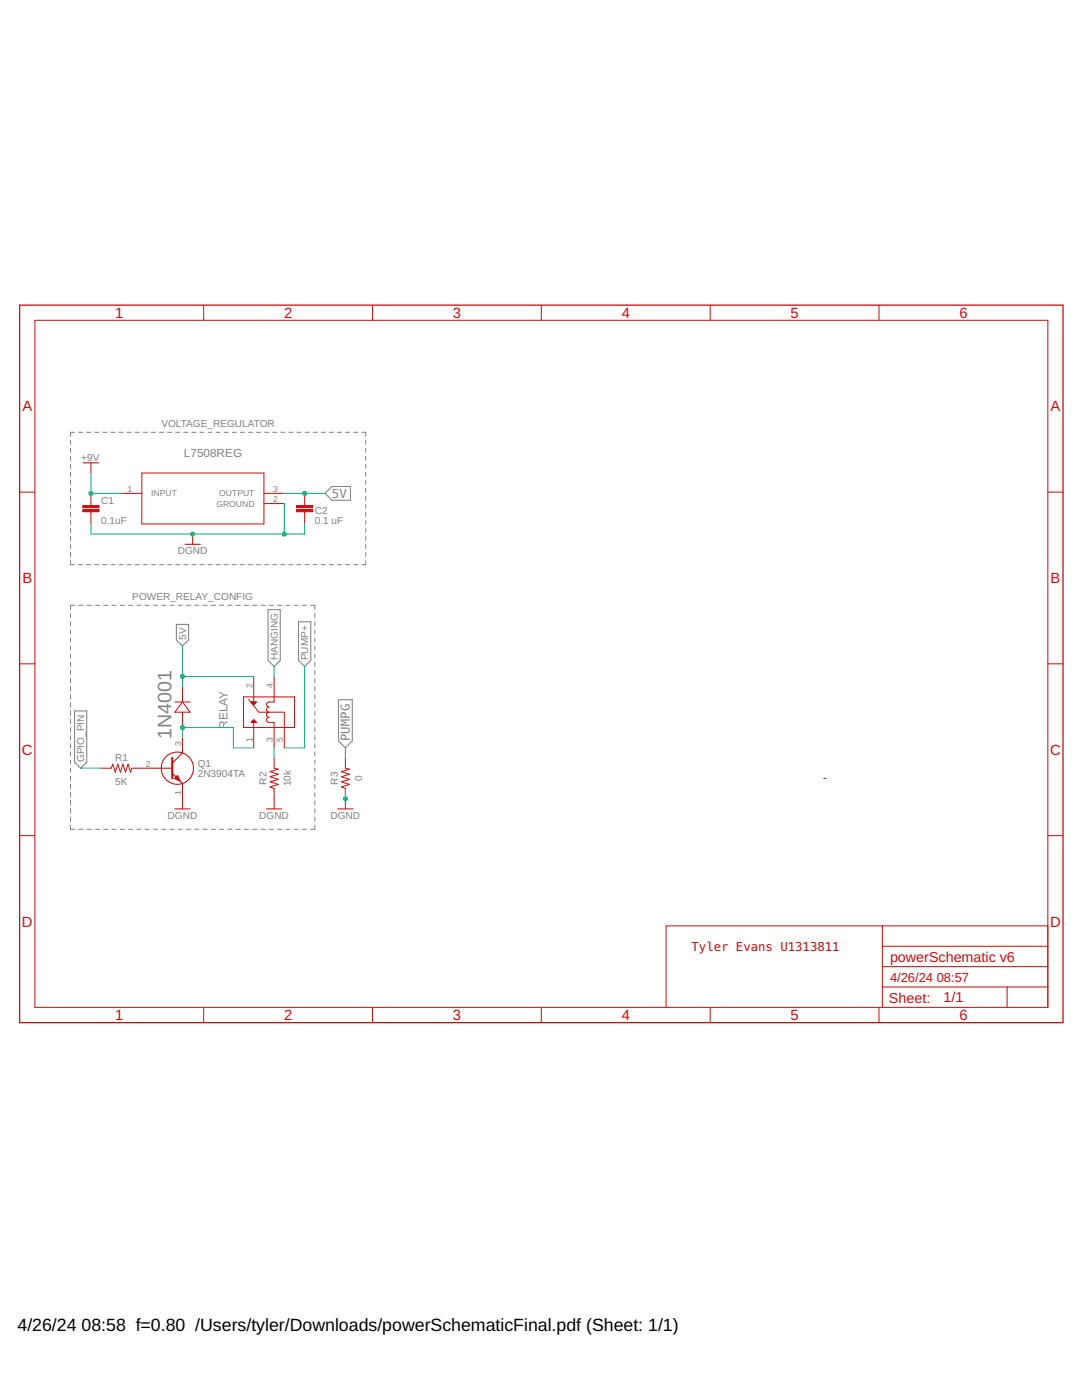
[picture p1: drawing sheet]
<svg xmlns="http://www.w3.org/2000/svg" width="216mm" height="279mm" viewBox="0 0 216 279" stroke-linecap="round" stroke-linejoin="round" font-family="sans-serif">
<g fill="none" stroke="#808080" stroke-width=".2">
<path d="M14.1 87.9v.8M14.1 89.5v.8M14.1 91.1v.8M14.1 92.7v.8M14.1 94.3v.8M14.1 95.9v.8M14.1 97.5v.8M14.1 99.1v.8M14.9 86.3h-.8v.8M15.7 86.3h.8M17.3 86.3h.8M18.9 86.3h.8"/>
<path d="M20.5 86.3h.8M22.1 86.3h.8M23.7 86.3h.9M25.4 86.3h.8M27 86.3h.8M28.6 86.3h.8M30.2 86.3h.8M31.8 86.3h.8M33.4 86.3h.8M35.1 86.3h.8M36.7 86.3h.8M38.3 86.3h.8"/>
<path d="M39.9 86.3h.8M41.5 86.3h.8M43.1 86.3h.8M44.7 86.3h.9M46.4 86.3h.8M48 86.3h.8M49.6 86.3h.8M51.2 86.3h.8M52.8 86.3h.8M54.4 86.3h.8M56 86.3h.8M57.6 86.3h.9"/>
<path d="M59.2 86.3h.9M60.9 86.3h.8M62.5 86.3h.8M64.1 86.3h.8M65.7 86.3h.8M67.3 86.3h.8M68.9 86.3h.8M70.5 86.3h.9M72.2 86.3h.8v.8M73 87.9v.8M73 89.5v.8M73 91.1v.8"/>
<path d="M73 92.7v.8M73 94.3v.8M73 95.9v.8M73 97.5v.8M73 99.1v.8M14.1 100.7v.8M14.1 102.3v.8M14.1 103.9v.8M14.1 105.5v.8M14.1 107.1v.8M14.1 108.7v.8M14.1 110.3v.8"/>
<path d="M14.1 111.9v.8h.8M15.7 112.7h.8M17.3 112.7h.8M18.9 112.7h.8M20.5 112.7h.8M22.1 112.7h.8M23.7 112.7h.9M25.4 112.7h.8M27 112.7h.8M28.6 112.7h.8M30.2 112.7h.8M31.8 112.7h.8"/>
<path d="M33.4 112.7h.8M35.1 112.7h.8M36.7 112.7h.8M38.3 112.7h.8M39.9 112.7h.8M41.5 112.7h.8M43.1 112.7h.8M44.7 112.7h.9M46.4 112.7h.8M48 112.7h.8M49.6 112.7h.8M51.2 112.7h.8"/>
<path d="M52.8 112.7h.8M54.4 112.7h.8M56 112.7h.8M57.6 112.7h.9M59.2 112.7h.9M60.9 112.7h.8M62.5 112.7h.8M64.1 112.7h.8M65.7 112.7h.8M67.3 112.7h.8M68.9 112.7h.8M70.5 112.7h.9"/>
<path d="M73 100.7v.8M73 102.3v.8M73 103.9v.8M73 105.5v.8M73 107.1v.8M73 108.7v.8M73 110.3v.8M73 111.9v.8h-.8M14.1 122.4v.9M14.1 124.1v.8M14.1 125.7v.8M14.1 127.3v.8"/>
<path d="M14.1 128.9v.9M14.1 130.6v.8M14.1 132.2v.8M14.1 133.8v.8M14.1 135.4v.8M14.1 137.1v.8M14.1 138.7v.8M14.9 120.8h-.8v.8M15.7 120.8h.9M17.4 120.8h.8M19 120.8h.9M20.7 120.8h.8"/>
<path d="M22.3 120.8h.9M24 120.8h.8M25.6 120.8h.9M27.3 120.8h.8M28.9 120.8h.9M30.6 120.8h.8M32.2 120.8h.9M33.9 120.8h.8M35.5 120.8h.9M37.2 120.8h.9M38.8 120.8h.9M40.5 120.8h.9"/>
<path d="M42.1 120.8h.9M43.8 120.8h.9M45.4 120.8h.9M47.1 120.8h.9M48.7 120.8h.9M50.4 120.8h.9M52.1 120.8h.8M53.7 120.8h.9M55.4 120.8h.8M57 120.8h.9M58.7 120.8h.8M60.3 120.8h.9"/>
<path d="M62 120.8h.8v.8M62.8 122.4v.9M62.8 124.1v.8M62.8 125.7v.8M62.8 127.3v.8M62.8 128.9v.9M62.8 130.6v.8M62.8 132.2v.8M62.8 133.8v.8M62.8 135.4v.8M62.8 137.1v.8M62.8 138.7v.8"/>
<path d="M14.1 140.3v.8M14.1 141.9v.8M14.1 143.6v.8M14.1 145.2v.8M14.1 146.8v.8M14.1 148.4v.8M14.1 150.1v.8M14.1 151.7v.8M14.1 153.3v.8M14.1 154.9v.8M14.1 156.5v.9M14.1 158.2v.8"/>
<path d="M14.1 159.8v.8M62.8 140.3v.8M62.8 141.9v.8M62.8 143.6v.8M62.8 145.2v.8M62.8 146.8v.8M62.8 148.4v.8M62.8 150.1v.8M62.8 151.7v.8M62.8 153.3v.8M62.8 154.9v.8M62.8 156.5v.9"/>
<path d="M62.8 158.2v.8M62.8 159.8v.8M14.1 161.4v.8M14.1 163v.9M14.1 164.7v.8h.8M15.7 165.5h.9M17.4 165.5h.8M19 165.5h.9M20.7 165.5h.8M22.3 165.5h.9M24 165.5h.8M25.6 165.5h.9"/>
<path d="M27.3 165.5h.8M28.9 165.5h.9M30.6 165.5h.8M32.2 165.5h.9M33.9 165.5h.8M35.5 165.5h.9M37.2 165.5h.9M38.8 165.5h.9M40.5 165.5h.9M42.1 165.5h.9M43.8 165.5h.9M45.4 165.5h.9"/>
<path d="M47.1 165.5h.9M48.7 165.5h.9M50.4 165.5h.9M52.1 165.5h.8M53.7 165.5h.9M55.4 165.5h.8M57 165.5h.9M58.7 165.5h.8M60.3 165.5h.9M62.8 161.4v.8M62.8 163v.9M62.8 164.7v.8h-.8"/>
</g>
<path d="M64.9 98.5l1.3-1.4h3.7v2.7h-3.7zM35.2 124.6h2.4v3.1l-1.2 1.2-1.2-1.2zM53.5 121.7h2.4v10.1l-1.2 1.2-1.2-1.2zM59.6 124.1h2.4v7.7l-1.2 1.2-1.2-1.2zM67.5 139.7h2.8v8.2l-1.4 1.3-1.4-1.3zM14.9 141.9h2.4v10.2l-1.2 1.2-1.2-1.2z" fill="none" stroke="#808080" stroke-width=".21"/>
<g fill="none" stroke="#c90d0c" stroke-width=".2">
<path d="M7 63.9h202.1v137.1h-202.1zM40.6 60.9v3M74.3 60.9v3M108 60.9v3M141.7 60.9v3M175.4 60.9v3M3.9 98.2h3.1M18.1 92.4v2M18.1 98.5v2.4M24.2 98.5h4.1M28.3 94.4h24.4v10.2h-24.4zM52.7 98.5h4"/>
<path d="M60.8 98.5v2.4M209.1 98.2h3M18.1 102.1v2.5M38.4 106.6v2M52.7 100.5h4M60.8 102.1v2.5M3.9 132.5h3.1M36.4 137.1v3M48.6 139.1h10.2v6.1h-10.2zM49.6 139.6l2 2.5h5.1v7.1M50.6 135v5.1M54.7 135v5.1h-1a.51 .51 0 0 0-.5 .5 .51 .51 0 0 0 .5 .5 .51 .51 0 0 0-.5 .5 .51 .51 0 0 0 .5 .5 .51 .51 0 0 0-.5 .5 .51 .51 0 0 0 .5 .6 .51 .51 0 0 0-.5 .5 .51 .51 0 0 0 .5 .5h1v5"/>
<path d="M209.1 132.5h3M20.2 153.3h2l.3-.8 .5 1.6 .5-1.6 .5 1.6 .5-1.6 .5 1.6 .5-1.6 .6 1.6 .2-.8h4M34.9 140.1h3M36.4 142.1v3.1M36.4 147.2v2M36.4 157.4v4M36.4 140.1l1.5 2h-3zM50.1 140.1h1l-.5 .5zM50.6 144.2v5M50.6 143.7l.5 .5h-1zM54.7 151.3v2l.8 .2-1.6 .5 1.6 .5-1.6 .5 1.6 .5-1.6 .5 1.6 .5-1.6 .6 .8 .3v4M68.9 151.3v2l.8 .2-1.6 .5 1.6 .5-1.6 .5 1.6 .5-1.6 .5 1.6 .5-1.6 .6 .8 .3v4"/>
<path d="M164.4 155.3h.4M3.9 166.8h3.1M209.1 166.8h3M176.1 197h33M176.1 184.8v16.2M176.1 192.9h33M176.1 188.8h33M201 197v4M209.1 184.8h-76.2v16.2M40.6 201v3.1M74.3 201v3.1M108 201v3.1"/>
<path d="M141.7 201v3.1M175.4 201v3.1"/>
</g>
<path d="M34.4 151.3v4" fill="none" stroke="#c90d0c" stroke-width=".42"/>
<g fill="none" stroke="#c90d0c" stroke-width=".21">
<path d="M16.6 92.4h3.1M36.9 108.6h3.1M30.3 153.3h4.1M34.4 154.3l2 2.1v1M36.4 149.2v1.1l-2 2M34.9 161.4h3M53.2 161.4h3M67.4 161.4h3"/>
<circle cx="35.4" cy="153.3" r="3.2"/>
</g>
<g fill="#c90d0c" stroke="#c90d0c" stroke-width=".2">
<path d="M34.8 155.4l.6-.6 .5 1-.1 .1z" fill-rule="evenodd"/>
<path d="M50.1 144.2l.5-.6 .6 .6z" fill-rule="evenodd"/>
<path d="M50.1 140.1h1.1l-.6 .5z" fill-rule="evenodd"/>
</g>
<path d="M3.9 60.9h208.2v143.2h-208.2z" fill="none" stroke="#c90d0c" stroke-width=".25"/>
<g fill="#c90d0c" stroke="#c90d0c" stroke-width=".2">
<path d="M16.5 101.7h3.3v.4h-3.3z"/>
<path d="M16.5 100.9h3.3v.4h-3.3z"/>
<path d="M59.2 101.7h3.2v.4h-3.2z"/>
<path d="M59.2 100.9h3.2v.4h-3.2z"/>
</g>
<g fill="none" stroke="#0dab76" stroke-width=".2">
<path d="M18.1 94.4v4.1h6.1M56.7 98.5h8.2M18.1 104.6v2h42.7v-2M56.7 100.5v6.1M36.4 128.9v8.2M36.4 135h14.2M54.7 133v2M60.8 133v16.2h-4.1M16.1 153.3h4.1M36.4 147.2v-2h10.2v4h4M54.7 149.2v2.1M68.9 149.2v2.1"/>
<path d="M68.9 157.4v2"/>
</g>
<g fill="#0dab76" stroke="#0dab76" stroke-width=".2">
<circle cx="36.4" cy="145.2" r=".4"/>
<circle cx="36.4" cy="135" r=".4"/>
<circle cx="60.8" cy="98.5" r=".4"/>
<circle cx="56.7" cy="106.6" r=".4"/>
<circle cx="38.4" cy="106.6" r=".4"/>
<circle cx="68.9" cy="159.4" r=".4"/>
<circle cx="18.1" cy="98.5" r=".4"/>
</g>
<text font-size="3.9" fill="#808080" x="34.3" y="147.4" transform="rotate(-90 34.3 147.4)">1N4001</text>
<g font-size="3.5">
<text x="3.5" y="265.7">4/26/24</text>
<text x="16.3" y="265.7">08:58 f=0.80 /Users/tyler/Downloads/powerSchematicFinal.pdf (Sheet: 1/1)</text>
</g>
<g font-size="2.9" fill="#c90d0c">
<text x="23" y="63.4">1</text>
<text x="56.7" y="63.4">2</text>
<text x="90.4" y="63.4">3</text>
<text x="124.1" y="63.4">4</text>
<text x="157.7" y="63.4">5</text>
<text x="191.4" y="63.4">6</text>
<text x="4.5" y="82.1">A</text>
<text x="209.6" y="82.1">A</text>
<text x="4.5" y="116.4">B</text>
<text x="209.6" y="116.4">B</text>
<text x="4.4" y="150.7">C</text>
<text x="209.5" y="150.7">C</text>
<text x="4.4" y="184.9">D</text>
<text x="209.5" y="184.9">D</text>
<text x="177.6" y="191.9">powerSchematic v6</text>
<text x="23" y="203.6">1</text>
<text x="56.7" y="203.6">2</text>
<text x="90.4" y="203.6">3</text>
<text x="124.1" y="203.6">4</text>
<text x="157.7" y="203.6">5</text>
<text x="177.4" y="200.1">Sheet:</text>
<text x="188.3" y="200">1/1</text>
<text x="191.4" y="203.6">6</text>
</g>
<g font-size="2.6" fill="#c90d0c">
<text x="177.6" y="196">4/26/24</text>
<text x="186.9" y="196">08:57</text>
</g>
<g font-size="2.5" fill="#808080">
<text x="66.2" y="99.3">5V</text>
<text x="69.8" y="147.9" transform="rotate(-90 69.8 147.9)">PUMPG</text>
</g>
<text font-size="2.5" fill="#c90d0c" x="138" y="189.9">Tyler Evans U1313811</text>
<g font-size="2.3" fill="#808080">
<text x="36.7" y="91.2">L7508REG</text>
<text x="45.4" y="145.4" transform="rotate(-90 45.4 145.4)">RELAY</text>
</g>
<g font-size="2" fill="#808080">
<text x="32.2" y="85.3">VOLTAGE_REGULATOR</text>
<text x="16.2" y="92">+9V</text>
<text x="20.2" y="100.5">C1</text>
<text x="20.2" y="104.6">0.1uF</text>
<text x="62.8" y="104.6">0.1 uF</text>
<text x="62.8" y="102.5">C2</text>
<text x="35.5" y="110.7">DGND</text>
<text x="26.4" y="119.8">POWER_RELAY_CONFIG</text>
<text x="37.1" y="127.7" transform="rotate(-90 37.1 127.7)">5V</text>
<text x="55.4" y="131.8" transform="rotate(-90 55.4 131.8)">HANGING</text>
<text x="61.5" y="131.8" transform="rotate(-90 61.5 131.8)">PUMP+</text>
<text x="16.8" y="152.1" transform="rotate(-90 16.8 152.1)">GPIO_PIN</text>
<text x="23" y="151.8">R1</text>
<text x="39.5" y="155">2N3904TA</text>
<text x="39.5" y="153">Q1</text>
<text x="72.3" y="155.9" transform="rotate(-90 72.3 155.9)">0</text>
<text x="23" y="156.6">5K</text>
<text x="53.2" y="156.6" transform="rotate(-90 53.2 156.6)">R2</text>
<text x="58" y="156.9" transform="rotate(-90 58 156.9)">10k</text>
<text x="67.4" y="156.6" transform="rotate(-90 67.4 156.6)">R3</text>
<text x="33.5" y="163.5">DGND</text>
<text x="51.7" y="163.5">DGND</text>
<text x="66" y="163.5">DGND</text>
</g>
<g font-size="1.7" fill="#808080">
<text x="25.5" y="98.2">1</text>
<text x="30.2" y="99.1">INPUT</text>
<text x="43.2" y="101.1">GROUND</text>
<text x="43.7" y="99.1">OUTPUT</text>
<text x="54.5" y="100.2">2</text>
<text x="54.5" y="98.2">3</text>
<text x="50.4" y="137.2" transform="rotate(-90 50.4 137.2)">2</text>
<text x="54.4" y="137.2" transform="rotate(-90 54.4 137.2)">4</text>
<text x="36.1" y="149" transform="rotate(-90 36.1 149)">3</text>
<text x="50.4" y="148" transform="rotate(-90 50.4 148)">1</text>
<text x="54.4" y="148" transform="rotate(-90 54.4 148)">3</text>
<text x="56.4" y="148" transform="rotate(-90 56.4 148)">5</text>
<text x="29.1" y="153">2</text>
<text x="36.1" y="158.6" transform="rotate(-90 36.1 158.6)">1</text>
</g>
</svg>
